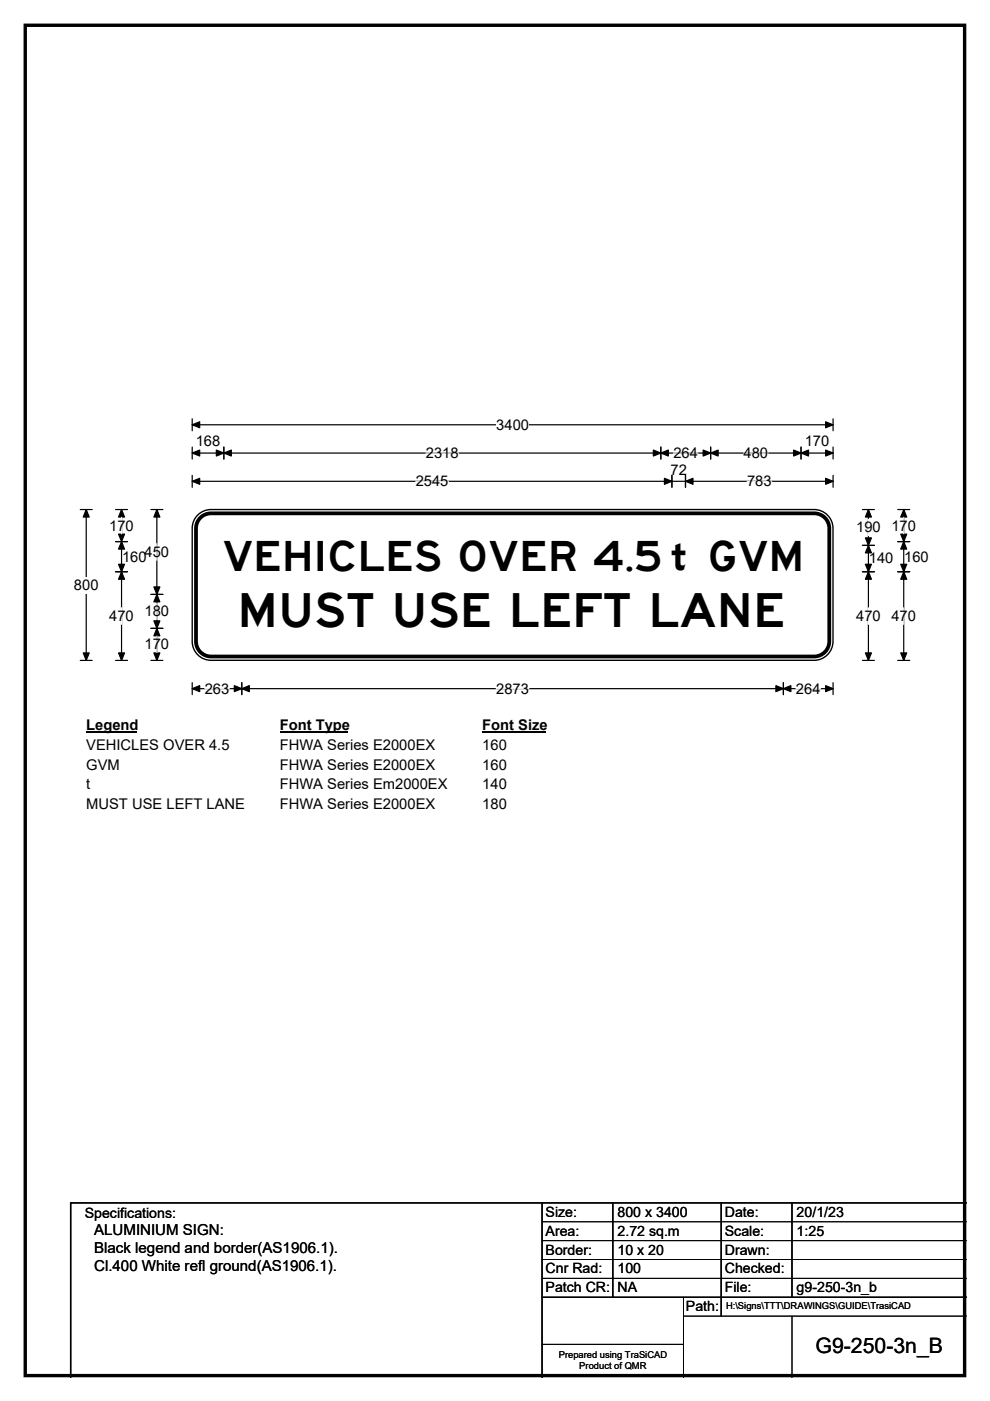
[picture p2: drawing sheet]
<svg xmlns="http://www.w3.org/2000/svg" width="210mm" height="297mm" viewBox="0 0 210 297" stroke-linecap="round" stroke-linejoin="round" font-family="sans-serif">
<path d="M5.4 5.4h199.2v286.3h-199.2z" fill="none" stroke="#000" stroke-width=".72"/>
<path d="M40.8 90.1h135.9M40.8 88.8v2.5M176.7 88.8v2.5" fill="none" stroke="#000" stroke-width=".25"/>
<path d="M40.8 90.1l1.6-.7v1.3zM175.1 89.4l1.6 .7-1.6 .6z" fill="#000" stroke="#000" stroke-width=".25"/>
<path d="M105.3 88.3h6.9v3.5h-6.9z" fill="#fff"/>
<g fill="none" stroke="#000" stroke-width=".25">
<path d="M40.8 96.1h135.9M40.8 94.8v2.5M47.5 94.8v2.5M140.2 94.8v2.5M150.7 94.8v2.5M169.9 94.8v2.5M176.7 94.8v2.5M17 108h2.6M18.3 108v32M40.8 100.8v2.5M40.8 102h135.9M142.5 100.8v2.5"/>
<path d="M145.4 100.8v2.5M176.7 100.8v2.5M17 140h2.6M40.8 144.7v2.6M40.8 146h135.9M51.3 144.7v2.6M166.2 144.7v2.6M176.7 144.7v2.6"/>
</g>
<g fill="#000" stroke="#000" stroke-width=".25">
<path d="M40.8 96.1l1.6-.7v1.3zM47.5 96.1l1.6-.7v1.3zM45.9 95.4l1.6 .7-1.6 .6zM138.6 95.4l1.6 .7-1.6 .6zM140.2 96.1l1.6-.7v1.3zM149.1 95.4l1.6 .7-1.6 .6zM150.7 96.1l1.6-.7v1.3zM168.3 95.4l1.6 .7-1.6 .6zM169.9 96.1l1.6-.7v1.3zM175.1 95.4l1.6 .7-1.6 .6zM18.3 108l.6 1.6h-1.2zM40.8 102l1.6-.6v1.3z"/>
<path d="M140.9 101.4l1.6 .6-1.6 .7zM145.4 102l1.6-.6v1.3zM175.1 101.4l1.6 .6-1.6 .7zM17.7 138.4h1.2l-.6 1.6zM40.8 146l1.6-.6v1.2zM51.3 146l1.6-.6v1.2zM49.7 145.4l1.6 .6-1.6 .6zM164.6 145.4l1.6 .6-1.6 .6zM166.2 146l1.5-.6v1.2zM175.1 145.4l1.6 .6-1.6 .6z"/>
</g>
<path d="M90.3 96.1h7M142.8 96.1h5.2M157.7 96.1h5.2M88.2 102h6.9M158.5 102h5.2M43.4 146h5.2M105.2 146h7M168.8 146h5.2" fill="none" stroke="#fff" stroke-width=".25"/>
<path d="M15.7 122.3h5.2v3.5h-5.2z" fill="#fff"/>
<g fill="none" stroke="#000" stroke-width=".25">
<path d="M24.5 114.8h2.6M24.5 108h2.6M25.8 108v32M32 108h2.5M33.3 108v32M182.9 108h2.6M182.9 115.6h2.6M184.2 108v32M190.4 114.8h2.6M190.4 108h2.6M191.7 108v32M24.5 121.2h2.6"/>
<path d="M32 126h2.5M32 133.2h2.5M182.9 121.2h2.6M190.4 121.2h2.6M24.5 140h2.6M32 140h2.5M182.9 140h2.6M190.4 140h2.6"/>
</g>
<g fill="#000" stroke="#000" stroke-width=".25">
<path d="M25.8 114.8l.6 1.6h-1.3zM25.8 108l.6 1.6h-1.3zM25.1 113.2h1.3l-.6 1.6zM33.3 108l.6 1.6h-1.3zM184.2 115.6l.6 1.6h-1.2zM184.2 108l.6 1.6h-1.2zM183.6 114h1.2l-.6 1.6zM191.7 114.8l.6 1.6h-1.2zM191.7 108l.6 1.6h-1.2zM191.1 113.2h1.2l-.6 1.6zM25.1 119.6h1.3l-.6 1.6zM25.8 121.2l.6 1.6h-1.3z"/>
<path d="M33.3 126l.6 1.6h-1.3zM32.6 131.6h1.3l-.6 1.6zM32.6 124.4h1.3l-.6 1.6zM33.3 133.2l.6 1.6h-1.3zM183.6 119.6h1.2l-.6 1.6zM184.2 121.2l.6 1.6h-1.2zM191.1 119.6h1.2l-.6 1.6zM191.7 121.2l.6 1.6h-1.2zM25.1 138.4h1.3l-.6 1.6zM32.6 138.4h1.3l-.6 1.6zM183.6 138.4h1.2l-.6 1.6zM191.1 138.4h1.2l-.6 1.6z"/>
</g>
<path d="M25.8 109.7v3.5M33.3 115.3v3.5M184.2 110.1v3.5M191.7 109.7v3.5M25.8 128.9v3.5M33.3 127.9v3.5M33.3 134.9v3.5M184.2 128.9v3.5M191.7 128.9v3.5" fill="none" stroke="#fff" stroke-width=".25"/>
<path d="M18.3 152h10.7v3.5h-10.7z" fill="#fff"/>
<path d="M18.3 155.3h10.7" fill="none" stroke="#000" stroke-width=".32"/>
<path d="M59.3 152h14.4v3.5h-14.4z" fill="#fff"/>
<path d="M59.3 155.3h14.4" fill="none" stroke="#000" stroke-width=".32"/>
<path d="M102.3 152h13.5v3.5h-13.5z" fill="#fff"/>
<path d="M102.3 155.3h13.5" fill="none" stroke="#000" stroke-width=".32"/>
<g fill="#fff">
<path d="M18.3 156.2h30.3v3.5h-30.3z"/>
<path d="M59.3 156.2h32.9v3.5h-32.9z"/>
<path d="M102.3 156.2h5.2v3.5h-5.2z"/>
<path d="M18.3 160.4h7.1v3.5h-7.1z"/>
<path d="M59.3 160.4h32.9v3.5h-32.9z"/>
<path d="M102.3 160.4h5.2v3.5h-5.2z"/>
<path d="M18.3 164.6h.9v3.5h-.9z"/>
<path d="M59.3 164.6h35.5v3.5h-35.5z"/>
<path d="M102.3 164.6h5.2v3.5h-5.2z"/>
<path d="M18.3 168.8h33.5v3.5h-33.5z"/>
<path d="M59.3 168.8h32.9v3.5h-32.9z"/>
<path d="M102.3 168.8h5.2v3.5h-5.2z"/>
</g>
<path d="M41.9 109.2a4 4 0 0 1 2.9-1.2h127.9a4 4 0 0 1 4 4v24a4 4 0 0 1-4 4h-127.9a4 4 0 0 1-4-4v-24a4 4 0 0 1 1.1-2.8z" fill-rule="evenodd" fill="#fff" stroke="#fff" stroke-width=".21"/>
<path d="M42.5 109.8a3.2 3.2 0 0 1 2.3-1h127.9a3.2 3.2 0 0 1 3.2 3.2v24a3.2 3.2 0 0 1-3.2 3.2h-127.9a3.2 3.2 0 0 1-3.2-3.2v-24a3.2 3.2 0 0 1 .9-2.2z" fill="none" stroke="#000" stroke-width=".8"/>
<path d="M41.9 109.2a4 4 0 0 1 2.9-1.2h127.9a4 4 0 0 1 4 4v24a4 4 0 0 1-4 4h-127.9a4 4 0 0 1-4-4v-24a4 4 0 0 1 1.1-2.8zM115 255v37M130 255v20M153 255v24M168 255v20M205 255h-190v37M115 275h90" fill="none" stroke="#000" stroke-width=".3"/>
<path d="M115 259h90M115 263h90M115 267h90M115 271h90M145 279h60M145 275v17M168 279v13M115 285h30" fill="none" stroke="#000" stroke-width=".21"/>
<text font-size="10" x="50.4" y="133">MUST USE LEFT LANE</text>
<g font-size="8.9">
<text x="47.2" y="121.1">VEHICLES OVER 4.5</text>
<text x="150.1" y="121.1">GVM</text>
</g>
<text font-size="7.7" x="142" y="120.9">t</text>
<text font-size="4.5" x="173" y="286.9">G9-250-3n_B</text>
<g font-size="3.2">
<text x="20" y="261.9">ALUMINIUM SIGN:</text>
<text x="20" y="265.7">Black legend and border(AS1906.1).</text>
<text x="20" y="269.6">Cl.400 White refl ground(AS1906.1).</text>
</g>
<g font-size="3.1">
<text x="41.5" y="94.7">168</text>
<text x="105.3" y="91.1">3400</text>
<text x="170.7" y="94.7">170</text>
<text x="90.3" y="97.1">2318</text>
<text x="142.2" y="100.6">72</text>
<text x="142.8" y="97.1">264</text>
<text x="157.7" y="97.1">480</text>
<text x="88.2" y="103.1">2545</text>
<text x="158.5" y="103.1">783</text>
<text x="23.2" y="112.5">170</text>
<text x="181.6" y="112.9">190</text>
<text x="189.1" y="112.5">170</text>
<text x="25.9" y="119.1">160</text>
<text x="30.7" y="118.1">450</text>
<text x="184.3" y="119.5">140</text>
<text x="191.8" y="119.1">160</text>
<text x="15.7" y="125.1">800</text>
<text x="23.2" y="131.7">470</text>
<text x="30.7" y="130.7">180</text>
<text x="181.6" y="131.7">470</text>
<text x="189.1" y="131.7">470</text>
<text x="30.7" y="137.7">170</text>
<text x="43.4" y="147.1">263</text>
<text x="105.2" y="147.1">2873</text>
<text x="168.8" y="147.1">264</text>
<text x="18.3" y="154.8">Legend</text>
<text x="59.3" y="154.8">Font Type</text>
<text x="102.3" y="154.8">Font Size</text>
<text x="18.3" y="159">VEHICLES OVER 4.5</text>
<text x="59.3" y="159">FHWA Series E2000EX</text>
<text x="102.3" y="159">160</text>
<text x="18.3" y="163.2">GVM</text>
<text x="18.3" y="167.4">t</text>
<text x="59.3" y="163.2">FHWA Series E2000EX</text>
<text x="59.3" y="167.4">FHWA Series Em2000EX</text>
<text x="102.3" y="163.2">160</text>
<text x="102.3" y="167.4">140</text>
<text x="18.3" y="171.6">MUST USE LEFT LANE</text>
<text x="59.3" y="171.6">FHWA Series E2000EX</text>
<text x="102.3" y="171.6">180</text>
</g>
<g font-size="3">
<text x="115.7" y="258">Size:</text>
<text x="131" y="258">800 x 3400</text>
<text x="153.7" y="258">Date:</text>
<text x="169" y="258">20/1/23</text>
<text x="18" y="258.2">Specifications:</text>
<text x="115.7" y="262">Area:</text>
<text x="131" y="262">2.72 sq.m</text>
<text x="153.7" y="262">Scale:</text>
<text x="169" y="262">1:25</text>
<text x="115.7" y="266">Border:</text>
<text x="115.7" y="270">Cnr Rad:</text>
<text x="131" y="266">10 x 20</text>
<text x="131" y="270">100</text>
<text x="153.7" y="266">Drawn:</text>
<text x="153.7" y="270">Checked:</text>
<text x="115.7" y="274">Patch CR:</text>
<text x="131" y="274">NA</text>
<text x="153.7" y="274">File:</text>
<text x="169" y="274">g9-250-3n_b</text>
<text x="145.5" y="278">Path:</text>
</g>
<g font-size="2">
<text x="154" y="277.6">H:\Signs\TTT\DRAWINGS\GUIDE\TrasiCAD</text>
<text x="118.5" y="287.8">Prepared using TraSiCAD</text>
<text x="122.9" y="290.2">Product of QMR</text>
</g>
</svg>
